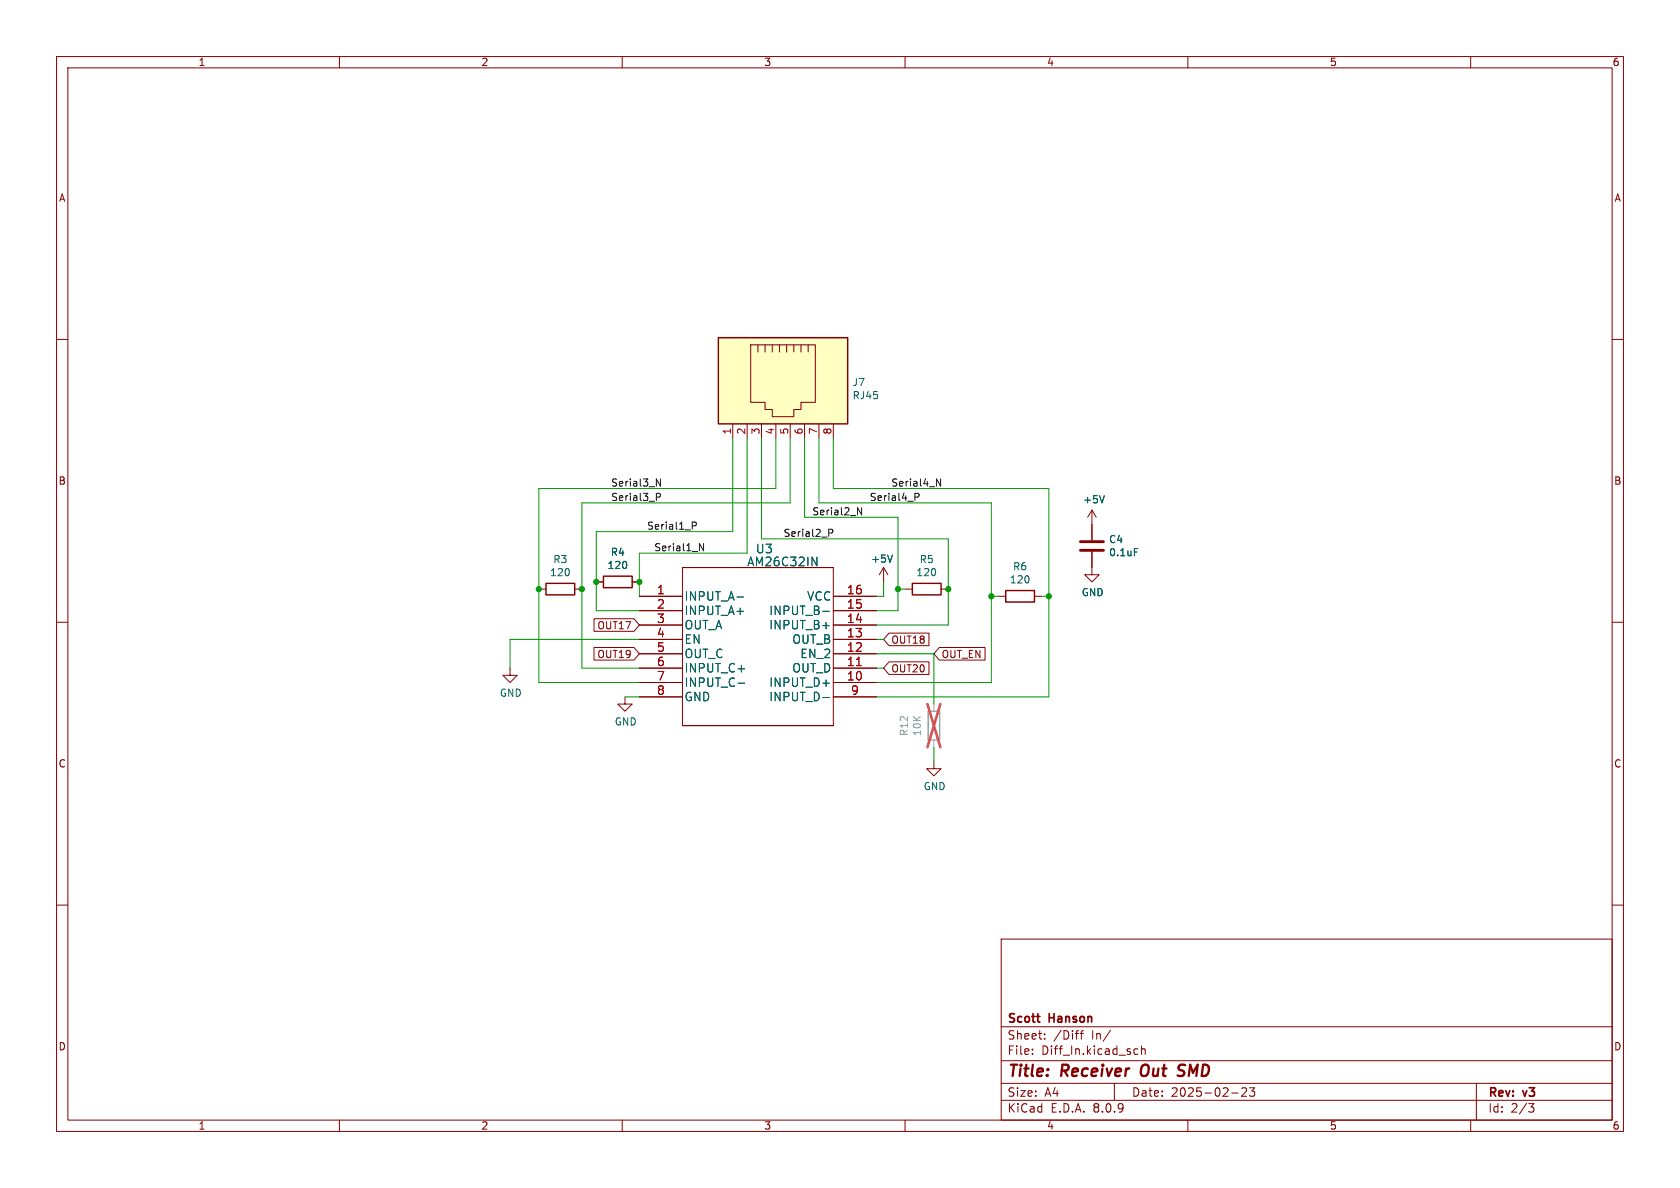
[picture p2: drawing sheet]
(kicad_sch
 (version 20231120)
 (generator "eeschema")
 (generator_version "8.0")
 (paper "A4")
 (title_block
  (title "Receiver Out SMD")
  (date "2025-02-23")
  (rev "v3")
  (company "Scott Hanson"))
 (lib_symbols
  (symbol "AM26C32IN:AM26C32IN"
   (pin_names
    (offset 0.254)) (exclude_from_sim no) (in_bom yes) (on_board yes)
   (property "Reference" "U" (at 20.32 11.43 0) (effects (font (size 1.524 1.524))))
   (property "Value" "AM26C32IN_AM26C32IN" (at 20.32 8.89 0) (effects (font (size 1.524 1.524))))
   (property "Footprint" "N16" (at 20.32 7.366 0) (effects (font (size 1.524 1.524)) (hide yes)))
   (property "Datasheet" "" (at 0 0 0) (effects (font (size 1.524 1.524))))
   (property "Description" "" (at 0 0 0) (effects (font (size 1.27 1.27)) (hide yes)))
   (property "ki_locked" "" (at 0 0 0) (effects (font (size 1.27 1.27))))
   (symbol "AM26C32IN_1_1"
    (polyline (pts (xy 7.62 5.08) (xy 7.62 -22.86)) (stroke (width 0.127) (type default)) (fill (type none)))
    (polyline (pts (xy 34.29 -22.86) (xy 34.29 5.08)) (stroke (width 0.127) (type default)) (fill (type none)))
    (rectangle (start 7.62 5.08) (end 34.29 5.08) (stroke (width 0) (type default)) (fill (type none)))
    (rectangle (start 34.29 -22.86) (end 7.62 -22.86) (stroke (width 0) (type default)) (fill (type none)))
    (pin unspecified line (at 0 0 0) (length 7.62) (name "INPUT_A-" (effects (font (size 1.4986 1.4986)))) (number "1" (effects (font (size 1.4986 1.4986)))))
    (pin unspecified line (at 41.91 -15.24 180) (length 7.62) (name "INPUT_D+" (effects (font (size 1.4986 1.4986)))) (number "10" (effects (font (size 1.4986 1.4986)))))
    (pin unspecified line (at 41.91 -12.7 180) (length 7.62) (name "OUT_D" (effects (font (size 1.4986 1.4986)))) (number "11" (effects (font (size 1.4986 1.4986)))))
    (pin unspecified line (at 41.91 -10.16 180) (length 7.62) (name "EN_2" (effects (font (size 1.4986 1.4986)))) (number "12" (effects (font (size 1.4986 1.4986)))))
    (pin unspecified line (at 41.91 -7.62 180) (length 7.62) (name "OUT_B" (effects (font (size 1.4986 1.4986)))) (number "13" (effects (font (size 1.4986 1.4986)))))
    (pin unspecified line (at 41.91 -5.08 180) (length 7.62) (name "INPUT_B+" (effects (font (size 1.4986 1.4986)))) (number "14" (effects (font (size 1.4986 1.4986)))))
    (pin unspecified line (at 41.91 -2.54 180) (length 7.62) (name "INPUT_B-" (effects (font (size 1.4986 1.4986)))) (number "15" (effects (font (size 1.4986 1.4986)))))
    (pin unspecified line (at 41.91 0 180) (length 7.62) (name "VCC" (effects (font (size 1.4986 1.4986)))) (number "16" (effects (font (size 1.4986 1.4986)))))
    (pin unspecified line (at 0 -2.54 0) (length 7.62) (name "INPUT_A+" (effects (font (size 1.4986 1.4986)))) (number "2" (effects (font (size 1.4986 1.4986)))))
    (pin unspecified line (at 0 -5.08 0) (length 7.62) (name "OUT_A" (effects (font (size 1.4986 1.4986)))) (number "3" (effects (font (size 1.4986 1.4986)))))
    (pin unspecified line (at 0 -7.62 0) (length 7.62) (name "EN" (effects (font (size 1.4986 1.4986)))) (number "4" (effects (font (size 1.4986 1.4986)))))
    (pin unspecified line (at 0 -10.16 0) (length 7.62) (name "OUT_C" (effects (font (size 1.4986 1.4986)))) (number "5" (effects (font (size 1.4986 1.4986)))))
    (pin unspecified line (at 0 -12.7 0) (length 7.62) (name "INPUT_C+" (effects (font (size 1.4986 1.4986)))) (number "6" (effects (font (size 1.4986 1.4986)))))
    (pin unspecified line (at 0 -15.24 0) (length 7.62) (name "INPUT_C-" (effects (font (size 1.4986 1.4986)))) (number "7" (effects (font (size 1.4986 1.4986)))))
    (pin unspecified line (at 0 -17.78 0) (length 7.62) (name "GND" (effects (font (size 1.4986 1.4986)))) (number "8" (effects (font (size 1.4986 1.4986)))))
    (pin unspecified line (at 41.91 -17.78 180) (length 7.62) (name "INPUT_D-" (effects (font (size 1.4986 1.4986)))) (number "9" (effects (font (size 1.4986 1.4986)))))))
  (symbol "Connector:RJ45"
   (pin_names
    (offset 1.016)) (exclude_from_sim no) (in_bom yes) (on_board yes)
   (property "Reference" "J" (at -5.08 13.97 0) (effects (font (size 1.27 1.27)) (justify right)))
   (property "Value" "RJ45" (at 2.54 13.97 0) (effects (font (size 1.27 1.27)) (justify left)))
   (property "Footprint" "" (at 0 0.635 90) (effects (font (size 1.27 1.27)) (hide yes)))
   (property "Datasheet" "~" (at 0 0.635 90) (effects (font (size 1.27 1.27)) (hide yes)))
   (property "Description" "RJ connector, 8P8C (8 positions 8 connected)" (at 0 0 0) (effects (font (size 1.27 1.27)) (hide yes)))
   (symbol "RJ45_0_1"
    (polyline (pts (xy -5.08 4.445) (xy -6.35 4.445)) (stroke (width 0) (type default)) (fill (type none)))
    (polyline (pts (xy -5.08 5.715) (xy -6.35 5.715)) (stroke (width 0) (type default)) (fill (type none)))
    (polyline (pts (xy -6.35 -3.175) (xy -5.08 -3.175) (xy -5.08 -3.175)) (stroke (width 0) (type default)) (fill (type none)))
    (polyline (pts (xy -6.35 -1.905) (xy -5.08 -1.905) (xy -5.08 -1.905)) (stroke (width 0) (type default)) (fill (type none)))
    (polyline (pts (xy -6.35 -0.635) (xy -5.08 -0.635) (xy -5.08 -0.635)) (stroke (width 0) (type default)) (fill (type none)))
    (polyline (pts (xy -6.35 0.635) (xy -5.08 0.635) (xy -5.08 0.635)) (stroke (width 0) (type default)) (fill (type none)))
    (polyline (pts (xy -6.35 1.905) (xy -5.08 1.905) (xy -5.08 1.905)) (stroke (width 0) (type default)) (fill (type none)))
    (polyline (pts (xy -5.08 3.175) (xy -6.35 3.175) (xy -6.35 3.175)) (stroke (width 0) (type default)) (fill (type none)))
    (polyline (pts (xy -6.35 -4.445) (xy -6.35 6.985) (xy 3.81 6.985) (xy 3.81 4.445) (xy 5.08 4.445) (xy 5.08 3.175) (xy 6.35 3.175) (xy 6.35 -0.635) (xy 5.08 -0.635) (xy 5.08 -1.905) (xy 3.81 -1.905) (xy 3.81 -4.445) (xy -6.35 -4.445) (xy -6.35 -4.445)) (stroke (width 0) (type default)) (fill (type none)))
    (rectangle (start 7.62 12.7) (end -7.62 -10.16) (stroke (width 0.254) (type default)) (fill (type background))))
   (symbol "RJ45_1_1"
    (pin passive line (at 10.16 -7.62 180) (length 2.54) (name "~" (effects (font (size 1.27 1.27)))) (number "1" (effects (font (size 1.27 1.27)))))
    (pin passive line (at 10.16 -5.08 180) (length 2.54) (name "~" (effects (font (size 1.27 1.27)))) (number "2" (effects (font (size 1.27 1.27)))))
    (pin passive line (at 10.16 -2.54 180) (length 2.54) (name "~" (effects (font (size 1.27 1.27)))) (number "3" (effects (font (size 1.27 1.27)))))
    (pin passive line (at 10.16 0 180) (length 2.54) (name "~" (effects (font (size 1.27 1.27)))) (number "4" (effects (font (size 1.27 1.27)))))
    (pin passive line (at 10.16 2.54 180) (length 2.54) (name "~" (effects (font (size 1.27 1.27)))) (number "5" (effects (font (size 1.27 1.27)))))
    (pin passive line (at 10.16 5.08 180) (length 2.54) (name "~" (effects (font (size 1.27 1.27)))) (number "6" (effects (font (size 1.27 1.27)))))
    (pin passive line (at 10.16 7.62 180) (length 2.54) (name "~" (effects (font (size 1.27 1.27)))) (number "7" (effects (font (size 1.27 1.27)))))
    (pin passive line (at 10.16 10.16 180) (length 2.54) (name "~" (effects (font (size 1.27 1.27)))) (number "8" (effects (font (size 1.27 1.27)))))))
  (symbol "Device:C"
   (pin_numbers hide)
   (pin_names
    (offset 0.254)) (exclude_from_sim no) (in_bom yes) (on_board yes)
   (property "Reference" "C" (at 0.635 2.54 0) (effects (font (size 1.27 1.27)) (justify left)))
   (property "Value" "C" (at 0.635 -2.54 0) (effects (font (size 1.27 1.27)) (justify left)))
   (property "Footprint" "" (at 0.9652 -3.81 0) (effects (font (size 1.27 1.27)) (hide yes)))
   (property "Datasheet" "~" (at 0 0 0) (effects (font (size 1.27 1.27)) (hide yes)))
   (property "Description" "Unpolarized capacitor" (at 0 0 0) (effects (font (size 1.27 1.27)) (hide yes)))
   (symbol "C_0_1"
    (polyline (pts (xy -2.032 -0.762) (xy 2.032 -0.762)) (stroke (width 0.508) (type default)) (fill (type none)))
    (polyline (pts (xy -2.032 0.762) (xy 2.032 0.762)) (stroke (width 0.508) (type default)) (fill (type none))))
   (symbol "C_1_1"
    (pin passive line (at 0 3.81 270) (length 2.794) (name "~" (effects (font (size 1.27 1.27)))) (number "1" (effects (font (size 1.27 1.27)))))
    (pin passive line (at 0 -3.81 90) (length 2.794) (name "~" (effects (font (size 1.27 1.27)))) (number "2" (effects (font (size 1.27 1.27)))))))
  (symbol "Device:R"
   (pin_numbers hide)
   (pin_names
    (offset 0)) (exclude_from_sim no) (in_bom yes) (on_board yes)
   (property "Reference" "R" (at 2.032 0 90) (effects (font (size 1.27 1.27))))
   (property "Value" "R" (at 0 0 90) (effects (font (size 1.27 1.27))))
   (property "Footprint" "" (at -1.778 0 90) (effects (font (size 1.27 1.27)) (hide yes)))
   (property "Datasheet" "~" (at 0 0 0) (effects (font (size 1.27 1.27)) (hide yes)))
   (property "Description" "Resistor" (at 0 0 0) (effects (font (size 1.27 1.27)) (hide yes)))
   (symbol "R_0_1"
    (rectangle (start -1.016 -2.54) (end 1.016 2.54) (stroke (width 0.254) (type default)) (fill (type none))))
   (symbol "R_1_1"
    (pin passive line (at 0 3.81 270) (length 1.27) (name "~" (effects (font (size 1.27 1.27)))) (number "1" (effects (font (size 1.27 1.27)))))
    (pin passive line (at 0 -3.81 90) (length 1.27) (name "~" (effects (font (size 1.27 1.27)))) (number "2" (effects (font (size 1.27 1.27)))))))
  (symbol "power:+5V"
   (power)
   (pin_names
    (offset 0)) (exclude_from_sim no) (in_bom yes) (on_board yes)
   (property "Reference" "#PWR" (at 0 -3.81 0) (effects (font (size 1.27 1.27)) (hide yes)))
   (property "Value" "+5V" (at 0 3.556 0) (effects (font (size 1.27 1.27))))
   (property "Footprint" "" (at 0 0 0) (effects (font (size 1.27 1.27)) (hide yes)))
   (property "Datasheet" "" (at 0 0 0) (effects (font (size 1.27 1.27)) (hide yes)))
   (property "Description" "Power symbol creates a global label with name \"+5V\"" (at 0 0 0) (effects (font (size 1.27 1.27)) (hide yes)))
   (symbol "+5V_0_1"
    (polyline (pts (xy -0.762 1.27) (xy 0 2.54)) (stroke (width 0) (type default)) (fill (type none)))
    (polyline (pts (xy 0 0) (xy 0 2.54)) (stroke (width 0) (type default)) (fill (type none)))
    (polyline (pts (xy 0 2.54) (xy 0.762 1.27)) (stroke (width 0) (type default)) (fill (type none))))
   (symbol "+5V_1_1"
    (pin power_in line (at 0 0 90) (length 0) hide (name "+5V" (effects (font (size 1.27 1.27)))) (number "1" (effects (font (size 1.27 1.27)))))))
  (symbol "power:GND"
   (power)
   (pin_names
    (offset 0)) (exclude_from_sim no) (in_bom yes) (on_board yes)
   (property "Reference" "#PWR" (at 0 -6.35 0) (effects (font (size 1.27 1.27)) (hide yes)))
   (property "Value" "GND" (at 0 -3.81 0) (effects (font (size 1.27 1.27))))
   (property "Footprint" "" (at 0 0 0) (effects (font (size 1.27 1.27)) (hide yes)))
   (property "Datasheet" "" (at 0 0 0) (effects (font (size 1.27 1.27)) (hide yes)))
   (property "Description" "Power symbol creates a global label with name \"GND\" , ground" (at 0 0 0) (effects (font (size 1.27 1.27)) (hide yes)))
   (symbol "GND_0_1"
    (polyline (pts (xy 0 0) (xy 0 -1.27) (xy 1.27 -1.27) (xy 0 -2.54) (xy -1.27 -1.27) (xy 0 -1.27)) (stroke (width 0) (type default)) (fill (type none))))
   (symbol "GND_1_1"
    (pin power_in line (at 0 0 270) (length 0) hide (name "GND" (effects (font (size 1.27 1.27)))) (number "1" (effects (font (size 1.27 1.27))))))))
 (junction
  (at 95.25 104.14)
  (diameter 0)
  (color 0 0 0 0))
 (junction
  (at 167.64 104.14)
  (diameter 0)
  (color 0 0 0 0))
 (junction
  (at 185.42 105.41)
  (diameter 0)
  (color 0 0 0 0))
 (junction
  (at 105.41 102.87)
  (diameter 0)
  (color 0 0 0 0))
 (junction
  (at 102.87 104.14)
  (diameter 0)
  (color 0 0 0 0))
 (junction
  (at 158.75 104.14)
  (diameter 0)
  (color 0 0 0 0))
 (junction
  (at 175.26 105.41)
  (diameter 0)
  (color 0 0 0 0))
 (junction
  (at 113.03 102.87)
  (diameter 0)
  (color 0 0 0 0))
 (wire
  (pts (xy 90.17 113.03) (xy 90.17 118.11))
  (stroke (width 0) (type default)))
 (wire
  (pts (xy 137.16 77.47) (xy 137.16 86.36))
  (stroke (width 0) (type default)))
 (wire
  (pts (xy 154.94 120.65) (xy 175.26 120.65))
  (stroke (width 0) (type default)))
 (wire
  (pts (xy 113.03 102.87) (xy 113.03 105.41))
  (stroke (width 0) (type default)))
 (wire
  (pts (xy 139.7 77.47) (xy 139.7 88.9))
  (stroke (width 0) (type default)))
 (wire
  (pts (xy 134.62 95.25) (xy 167.64 95.25))
  (stroke (width 0) (type default)))
 (wire
  (pts (xy 156.21 102.87) (xy 156.21 105.41))
  (stroke (width 0) (type default)))
 (wire
  (pts (xy 165.1 115.57) (xy 165.1 124.46))
  (stroke (width 0) (type default)))
 (wire
  (pts (xy 144.78 77.47) (xy 144.78 88.9))
  (stroke (width 0) (type default)))
 (wire
  (pts (xy 132.08 97.79) (xy 113.03 97.79))
  (stroke (width 0) (type default)))
 (wire
  (pts (xy 132.08 77.47) (xy 132.08 97.79))
  (stroke (width 0) (type default)))
 (wire
  (pts (xy 142.24 77.47) (xy 142.24 91.44))
  (stroke (width 0) (type default)))
 (wire
  (pts (xy 129.54 77.47) (xy 129.54 93.98))
  (stroke (width 0) (type default)))
 (wire
  (pts (xy 167.64 95.25) (xy 167.64 104.14))
  (stroke (width 0) (type default)))
 (wire
  (pts (xy 105.41 107.95) (xy 113.03 107.95))
  (stroke (width 0) (type default)))
 (wire
  (pts (xy 102.87 118.11) (xy 102.87 104.14))
  (stroke (width 0) (type default)))
 (wire
  (pts (xy 165.1 132.08) (xy 165.1 134.62))
  (stroke (width 0) (type default)))
 (wire
  (pts (xy 154.94 118.11) (xy 156.21 118.11))
  (stroke (width 0) (type default)))
 (wire
  (pts (xy 95.25 104.14) (xy 95.25 86.36))
  (stroke (width 0) (type default)))
 (wire
  (pts (xy 176.53 105.41) (xy 175.26 105.41))
  (stroke (width 0) (type default)))
 (wire
  (pts (xy 95.25 86.36) (xy 137.16 86.36))
  (stroke (width 0) (type default)))
 (wire
  (pts (xy 110.49 123.19) (xy 113.03 123.19))
  (stroke (width 0) (type default)))
 (wire
  (pts (xy 184.15 105.41) (xy 185.42 105.41))
  (stroke (width 0) (type default)))
 (wire
  (pts (xy 158.75 104.14) (xy 160.02 104.14))
  (stroke (width 0) (type default)))
 (wire
  (pts (xy 134.62 77.47) (xy 134.62 95.25))
  (stroke (width 0) (type default)))
 (wire
  (pts (xy 154.94 113.03) (xy 156.21 113.03))
  (stroke (width 0) (type default)))
 (wire
  (pts (xy 154.94 110.49) (xy 167.64 110.49))
  (stroke (width 0) (type default)))
 (wire
  (pts (xy 147.32 86.36) (xy 185.42 86.36))
  (stroke (width 0) (type default)))
 (wire
  (pts (xy 147.32 86.36) (xy 147.32 77.47))
  (stroke (width 0) (type default)))
 (wire
  (pts (xy 185.42 105.41) (xy 185.42 86.36))
  (stroke (width 0) (type default)))
 (wire
  (pts (xy 175.26 105.41) (xy 175.26 120.65))
  (stroke (width 0) (type default)))
 (wire
  (pts (xy 113.03 120.65) (xy 95.25 120.65))
  (stroke (width 0) (type default)))
 (wire
  (pts (xy 90.17 113.03) (xy 113.03 113.03))
  (stroke (width 0) (type default)))
 (wire
  (pts (xy 154.94 107.95) (xy 158.75 107.95))
  (stroke (width 0) (type default)))
 (wire
  (pts (xy 129.54 93.98) (xy 105.41 93.98))
  (stroke (width 0) (type default)))
 (wire
  (pts (xy 185.42 123.19) (xy 185.42 105.41))
  (stroke (width 0) (type default)))
 (wire
  (pts (xy 144.78 88.9) (xy 175.26 88.9))
  (stroke (width 0) (type default)))
 (wire
  (pts (xy 167.64 104.14) (xy 167.64 110.49))
  (stroke (width 0) (type default)))
 (wire
  (pts (xy 154.94 115.57) (xy 165.1 115.57))
  (stroke (width 0) (type default)))
 (wire
  (pts (xy 95.25 120.65) (xy 95.25 104.14))
  (stroke (width 0) (type default)))
 (wire
  (pts (xy 113.03 97.79) (xy 113.03 102.87))
  (stroke (width 0) (type default)))
 (wire
  (pts (xy 105.41 93.98) (xy 105.41 102.87))
  (stroke (width 0) (type default)))
 (wire
  (pts (xy 102.87 104.14) (xy 102.87 88.9))
  (stroke (width 0) (type default)))
 (wire
  (pts (xy 113.03 118.11) (xy 102.87 118.11))
  (stroke (width 0) (type default)))
 (wire
  (pts (xy 158.75 91.44) (xy 158.75 104.14))
  (stroke (width 0) (type default)))
 (wire
  (pts (xy 158.75 107.95) (xy 158.75 104.14))
  (stroke (width 0) (type default)))
 (wire
  (pts (xy 102.87 88.9) (xy 139.7 88.9))
  (stroke (width 0) (type default)))
 (wire
  (pts (xy 142.24 91.44) (xy 158.75 91.44))
  (stroke (width 0) (type default)))
 (wire
  (pts (xy 175.26 88.9) (xy 175.26 105.41))
  (stroke (width 0) (type default)))
 (wire
  (pts (xy 154.94 123.19) (xy 185.42 123.19))
  (stroke (width 0) (type default)))
 (wire
  (pts (xy 156.21 105.41) (xy 154.94 105.41))
  (stroke (width 0) (type default)))
 (wire
  (pts (xy 105.41 102.87) (xy 105.41 107.95))
  (stroke (width 0) (type default)))
 (label "Serial2_N"
  (at 143.51 91.44 0)
  (effects (font (size 1.27 1.27)) (justify left bottom)))
 (label "Serial1_P"
  (at 114.3 93.98 0)
  (effects (font (size 1.27 1.27)) (justify left bottom)))
 (label "Serial1_N"
  (at 115.57 97.79 0)
  (effects (font (size 1.27 1.27)) (justify left bottom)))
 (label "Serial3_N"
  (at 107.95 86.36 0)
  (effects (font (size 1.27 1.27)) (justify left bottom)))
 (label "Serial4_P"
  (at 153.67 88.9 0)
  (effects (font (size 1.27 1.27)) (justify left bottom)))
 (label "Serial2_P"
  (at 138.43 95.25 0)
  (effects (font (size 1.27 1.27)) (justify left bottom)))
 (label "Serial3_P"
  (at 107.95 88.9 0)
  (effects (font (size 1.27 1.27)) (justify left bottom)))
 (label "Serial4_N"
  (at 157.48 86.36 0)
  (effects (font (size 1.27 1.27)) (justify left bottom)))
 (global_label "OUT17"
  (shape input)
  (at 113.03 110.49 180)
  (fields_autoplaced yes)
  (effects (font (size 1.27 1.27)) (justify right))
  (property "Intersheetrefs" "${INTERSHEET_REFS}" (at 104.7308 110.49 0) (effects (font (size 1.27 1.27)) (justify right) (hide yes))))
 (global_label "OUT20"
  (shape input)
  (at 156.21 118.11 0)
  (fields_autoplaced yes)
  (effects (font (size 1.27 1.27)) (justify left))
  (property "Intersheetrefs" "${INTERSHEET_REFS}" (at 164.5092 118.11 0) (effects (font (size 1.27 1.27)) (justify left) (hide yes))))
 (global_label "OUT19"
  (shape input)
  (at 113.03 115.57 180)
  (fields_autoplaced yes)
  (effects (font (size 1.27 1.27)) (justify right))
  (property "Intersheetrefs" "${INTERSHEET_REFS}" (at 104.7308 115.57 0) (effects (font (size 1.27 1.27)) (justify right) (hide yes))))
 (global_label "OUT_EN"
  (shape input)
  (at 165.1 115.57 0)
  (fields_autoplaced yes)
  (effects (font (size 1.27 1.27)) (justify left))
  (property "Intersheetrefs" "${INTERSHEET_REFS}" (at 174.5067 115.57 0) (effects (font (size 1.27 1.27)) (justify left) (hide yes))))
 (global_label "OUT18"
  (shape input)
  (at 156.21 113.03 0)
  (fields_autoplaced yes)
  (effects (font (size 1.27 1.27)) (justify left))
  (property "Intersheetrefs" "${INTERSHEET_REFS}" (at 164.5092 113.03 0) (effects (font (size 1.27 1.27)) (justify left) (hide yes))))
 (symbol
  (lib_id "AM26C32IN:AM26C32IN")
  (at 113.03 105.41 0)
  (unit 1)
  (exclude_from_sim no)
  (in_bom yes)
  (on_board yes)
  (dnp no)
  (property "Reference" "U3" (at 135.128 97.028 0) (effects (font (size 1.524 1.524))))
  (property "Value" "AM26C32IN" (at 138.43 99.314 0) (effects (font (size 1.524 1.524))))
  (property "Footprint" "Package_SO:SOIC-16_3.9x9.9mm_P1.27mm" (at 151.13 99.314 0) (effects (font (size 1.524 1.524)) (hide yes)))
  (property "Datasheet" "" (at 113.03 105.41 0) (effects (font (size 1.524 1.524))))
  (property "Description" "" (at 113.03 105.41 0) (effects (font (size 1.27 1.27)) (hide yes)))
  (property "Digi-Key_PN" "296-37322-1-ND" (at 113.03 105.41 0) (effects (font (size 1.27 1.27)) (hide yes)))
  (property "MPN" "AM26C32INSR" (at 113.03 105.41 0) (effects (font (size 1.27 1.27)) (hide yes)))
  (property "LCSC_PN" "C6180" (at 113.03 105.41 0) (effects (font (size 1.27 1.27)) (hide yes)))
  (pin "1")
  (pin "10")
  (pin "11")
  (pin "12")
  (pin "13")
  (pin "14")
  (pin "15")
  (pin "16")
  (pin "2")
  (pin "3")
  (pin "4")
  (pin "5")
  (pin "6")
  (pin "7")
  (pin "8")
  (pin "9"))
 (symbol
  (lib_id "Connector:RJ45")
  (at 137.16 67.31 270)
  (unit 1)
  (exclude_from_sim no)
  (in_bom yes)
  (on_board yes)
  (dnp no)
  (property "Reference" "J7" (at 150.622 67.5894 90) (effects (font (size 1.27 1.27)) (justify left)))
  (property "Value" "RJ45" (at 150.622 69.9008 90) (effects (font (size 1.27 1.27)) (justify left)))
  (property "Footprint" "Scotts:RJ45_Amphenol_54602-x08_Horizontal" (at 137.795 67.31 90) (effects (font (size 1.27 1.27)) (hide yes)))
  (property "Datasheet" "~" (at 137.795 67.31 90) (effects (font (size 1.27 1.27)) (hide yes)))
  (property "Description" "" (at 137.16 67.31 0) (effects (font (size 1.27 1.27)) (hide yes)))
  (property "Digi-Key_PN" "AE10392-ND" (at 137.16 67.31 0) (effects (font (size 1.27 1.27)) (hide yes)))
  (property "MPN" "A-2014-2-4-R" (at 137.16 67.31 0) (effects (font (size 1.27 1.27)) (hide yes)))
  (property "LCSC_PN" "C2938579" (at 137.16 67.31 0) (effects (font (size 1.27 1.27)) (hide yes)))
  (property "Field7" "" (at 137.16 67.31 90) (effects (font (size 1.27 1.27)) (hide yes)))
  (pin "1")
  (pin "2")
  (pin "3")
  (pin "4")
  (pin "5")
  (pin "6")
  (pin "7")
  (pin "8"))
 (symbol
  (lib_id "power:+5V")
  (at 156.21 102.87 0)
  (unit 1)
  (exclude_from_sim no)
  (in_bom yes)
  (on_board yes)
  (dnp no)
  (property "Reference" "#PWR017" (at 156.21 106.68 0) (effects (font (size 1.27 1.27)) (hide yes)))
  (property "Value" "+5V" (at 155.956 98.806 0) (effects (font (size 1.27 1.27))))
  (property "Footprint" "" (at 156.21 102.87 0) (effects (font (size 1.27 1.27)) (hide yes)))
  (property "Datasheet" "" (at 156.21 102.87 0) (effects (font (size 1.27 1.27)) (hide yes)))
  (property "Description" "" (at 156.21 102.87 0) (effects (font (size 1.27 1.27)) (hide yes)))
  (pin "1"))
 (symbol
  (lib_id "power:GND")
  (at 90.17 118.11 0)
  (unit 1)
  (exclude_from_sim no)
  (in_bom yes)
  (on_board yes)
  (dnp no)
  (property "Reference" "#PWR018" (at 90.17 124.46 0) (effects (font (size 1.27 1.27)) (hide yes)))
  (property "Value" "GND" (at 90.297 122.5042 0) (effects (font (size 1.27 1.27))))
  (property "Footprint" "" (at 90.17 118.11 0) (effects (font (size 1.27 1.27)) (hide yes)))
  (property "Datasheet" "" (at 90.17 118.11 0) (effects (font (size 1.27 1.27)) (hide yes)))
  (property "Description" "" (at 90.17 118.11 0) (effects (font (size 1.27 1.27)) (hide yes)))
  (pin "1"))
 (symbol
  (lib_id "power:GND")
  (at 110.49 123.19 0)
  (unit 1)
  (exclude_from_sim no)
  (in_bom yes)
  (on_board yes)
  (dnp no)
  (property "Reference" "#PWR016" (at 110.49 129.54 0) (effects (font (size 1.27 1.27)) (hide yes)))
  (property "Value" "GND" (at 110.617 127.5842 0) (effects (font (size 1.27 1.27))))
  (property "Footprint" "" (at 110.49 123.19 0) (effects (font (size 1.27 1.27)) (hide yes)))
  (property "Datasheet" "" (at 110.49 123.19 0) (effects (font (size 1.27 1.27)) (hide yes)))
  (property "Description" "" (at 110.49 123.19 0) (effects (font (size 1.27 1.27)) (hide yes)))
  (pin "1"))
 (symbol
  (lib_id "Device:C")
  (at 193.04 96.52 0)
  (unit 1)
  (exclude_from_sim no)
  (in_bom yes)
  (on_board yes)
  (dnp no)
  (property "Reference" "C4" (at 195.961 95.3516 0) (effects (font (size 1.27 1.27)) (justify left)))
  (property "Value" "0.1uF" (at 195.961 97.663 0) (effects (font (size 1.27 1.27)) (justify left)))
  (property "Footprint" "Capacitor_SMD:C_0402_1005Metric" (at 194.0052 100.33 0) (effects (font (size 1.27 1.27)) (hide yes)))
  (property "Datasheet" "~" (at 193.04 96.52 0) (effects (font (size 1.27 1.27)) (hide yes)))
  (property "Description" "" (at 193.04 96.52 0) (effects (font (size 1.27 1.27)) (hide yes)))
  (property "Digi-Key_PN" "1292-1630-1-ND" (at 193.04 96.52 0) (effects (font (size 1.27 1.27)) (hide yes)))
  (property "MPN" "0402B104K160CT" (at 193.04 96.52 0) (effects (font (size 1.27 1.27)) (hide yes)))
  (property "LCSC_PN" "C1525" (at 193.04 96.52 0) (effects (font (size 1.27 1.27)) (hide yes)))
  (pin "1")
  (pin "2"))
 (symbol
  (lib_id "power:GND")
  (at 193.04 100.33 0)
  (unit 1)
  (exclude_from_sim no)
  (in_bom yes)
  (on_board yes)
  (dnp no)
  (property "Reference" "#PWR024" (at 193.04 106.68 0) (effects (font (size 1.27 1.27)) (hide yes)))
  (property "Value" "GND" (at 193.167 104.7242 0) (effects (font (size 1.27 1.27))))
  (property "Footprint" "" (at 193.04 100.33 0) (effects (font (size 1.27 1.27)) (hide yes)))
  (property "Datasheet" "" (at 193.04 100.33 0) (effects (font (size 1.27 1.27)) (hide yes)))
  (property "Description" "" (at 193.04 100.33 0) (effects (font (size 1.27 1.27)) (hide yes)))
  (pin "1"))
 (symbol
  (lib_id "power:+5V")
  (at 193.04 92.71 0)
  (unit 1)
  (exclude_from_sim no)
  (in_bom yes)
  (on_board yes)
  (dnp no)
  (property "Reference" "#PWR023" (at 193.04 96.52 0) (effects (font (size 1.27 1.27)) (hide yes)))
  (property "Value" "+5V" (at 193.421 88.3158 0) (effects (font (size 1.27 1.27))))
  (property "Footprint" "" (at 193.04 92.71 0) (effects (font (size 1.27 1.27)) (hide yes)))
  (property "Datasheet" "" (at 193.04 92.71 0) (effects (font (size 1.27 1.27)) (hide yes)))
  (property "Description" "" (at 193.04 92.71 0) (effects (font (size 1.27 1.27)) (hide yes)))
  (pin "1"))
 (symbol
  (lib_id "Device:R")
  (at 99.06 104.14 270)
  (unit 1)
  (exclude_from_sim no)
  (in_bom yes)
  (on_board yes)
  (dnp no)
  (property "Reference" "R3" (at 99.06 98.8822 90) (effects (font (size 1.27 1.27))))
  (property "Value" "120" (at 99.06 101.1936 90) (effects (font (size 1.27 1.27))))
  (property "Footprint" "Resistor_SMD:R_0603_1608Metric" (at 99.06 102.362 90) (effects (font (size 1.27 1.27)) (hide yes)))
  (property "Datasheet" "~" (at 99.06 104.14 0) (effects (font (size 1.27 1.27)) (hide yes)))
  (property "Description" "" (at 99.06 104.14 0) (effects (font (size 1.27 1.27)) (hide yes)))
  (property "LCSC_PN" "C22787" (at 99.06 104.14 0) (effects (font (size 1.27 1.27)) (hide yes)))
  (property "Digi-Key_PN" "A129677CT-ND" (at 99.06 104.14 0) (effects (font (size 1.27 1.27)) (hide yes)))
  (property "MPN" "CRGCQ0603F120R" (at 99.06 104.14 0) (effects (font (size 1.27 1.27)) (hide yes)))
  (pin "1")
  (pin "2"))
 (symbol
  (lib_id "Device:R")
  (at 109.22 102.87 270)
  (unit 1)
  (exclude_from_sim no)
  (in_bom yes)
  (on_board yes)
  (dnp no)
  (property "Reference" "R4" (at 109.22 97.6122 90) (effects (font (size 1.27 1.27))))
  (property "Value" "120" (at 109.22 99.9236 90) (effects (font (size 1.27 1.27))))
  (property "Footprint" "Resistor_SMD:R_0603_1608Metric" (at 109.22 101.092 90) (effects (font (size 1.27 1.27)) (hide yes)))
  (property "Datasheet" "~" (at 109.22 102.87 0) (effects (font (size 1.27 1.27)) (hide yes)))
  (property "Description" "" (at 109.22 102.87 0) (effects (font (size 1.27 1.27)) (hide yes)))
  (property "LCSC_PN" "C22787" (at 109.22 102.87 0) (effects (font (size 1.27 1.27)) (hide yes)))
  (property "Digi-Key_PN" "A129677CT-ND" (at 109.22 102.87 0) (effects (font (size 1.27 1.27)) (hide yes)))
  (property "MPN" "CRGCQ0603F120R" (at 109.22 102.87 0) (effects (font (size 1.27 1.27)) (hide yes)))
  (pin "1")
  (pin "2"))
 (symbol
  (lib_id "Device:R")
  (at 163.83 104.14 270)
  (unit 1)
  (exclude_from_sim no)
  (in_bom yes)
  (on_board yes)
  (dnp no)
  (property "Reference" "R5" (at 163.83 98.8822 90) (effects (font (size 1.27 1.27))))
  (property "Value" "120" (at 163.83 101.1936 90) (effects (font (size 1.27 1.27))))
  (property "Footprint" "Resistor_SMD:R_0603_1608Metric" (at 163.83 102.362 90) (effects (font (size 1.27 1.27)) (hide yes)))
  (property "Datasheet" "~" (at 163.83 104.14 0) (effects (font (size 1.27 1.27)) (hide yes)))
  (property "Description" "" (at 163.83 104.14 0) (effects (font (size 1.27 1.27)) (hide yes)))
  (property "LCSC_PN" "C22787" (at 163.83 104.14 0) (effects (font (size 1.27 1.27)) (hide yes)))
  (property "Digi-Key_PN" "A129677CT-ND" (at 163.83 104.14 0) (effects (font (size 1.27 1.27)) (hide yes)))
  (property "MPN" "CRGCQ0603F120R" (at 163.83 104.14 0) (effects (font (size 1.27 1.27)) (hide yes)))
  (pin "1")
  (pin "2"))
 (symbol
  (lib_id "Device:R")
  (at 180.34 105.41 270)
  (unit 1)
  (exclude_from_sim no)
  (in_bom yes)
  (on_board yes)
  (dnp no)
  (property "Reference" "R6" (at 180.34 100.1522 90) (effects (font (size 1.27 1.27))))
  (property "Value" "120" (at 180.34 102.4636 90) (effects (font (size 1.27 1.27))))
  (property "Footprint" "Resistor_SMD:R_0603_1608Metric" (at 180.34 103.632 90) (effects (font (size 1.27 1.27)) (hide yes)))
  (property "Datasheet" "~" (at 180.34 105.41 0) (effects (font (size 1.27 1.27)) (hide yes)))
  (property "Description" "" (at 180.34 105.41 0) (effects (font (size 1.27 1.27)) (hide yes)))
  (property "LCSC_PN" "C22787" (at 180.34 105.41 0) (effects (font (size 1.27 1.27)) (hide yes)))
  (property "Digi-Key_PN" "A129677CT-ND" (at 180.34 105.41 0) (effects (font (size 1.27 1.27)) (hide yes)))
  (property "MPN" "CRGCQ0603F120R" (at 180.34 105.41 0) (effects (font (size 1.27 1.27)) (hide yes)))
  (pin "1")
  (pin "2"))
 (symbol
  (lib_id "Device:R")
  (at 165.1 128.27 0)
  (unit 1)
  (exclude_from_sim no)
  (in_bom no)
  (on_board yes)
  (dnp yes)
  (property "Reference" "R12" (at 159.8422 128.27 90) (effects (font (size 1.27 1.27))))
  (property "Value" "10K" (at 162.1536 128.27 90) (effects (font (size 1.27 1.27))))
  (property "Footprint" "Resistor_SMD:R_0603_1608Metric" (at 163.322 128.27 90) (effects (font (size 1.27 1.27)) (hide yes)))
  (property "Datasheet" "~" (at 165.1 128.27 0) (effects (font (size 1.27 1.27)) (hide yes)))
  (property "Description" "" (at 165.1 128.27 0) (effects (font (size 1.27 1.27)) (hide yes)))
  (property "LCSC_PN" "C25804" (at 165.1 128.27 0) (effects (font (size 1.27 1.27)) (hide yes)))
  (property "Digi-Key_PN" "311-10.0KHRCT-ND" (at 165.1 128.27 0) (effects (font (size 1.27 1.27)) (hide yes)))
  (property "MPN" "RC0603FR-0710KL" (at 165.1 128.27 0) (effects (font (size 1.27 1.27)) (hide yes)))
  (property "LCSC" "C25804" (at 165.1 128.27 0) (effects (font (size 1.27 1.27)) (hide yes)))
  (pin "1")
  (pin "2"))
 (symbol
  (lib_id "power:GND")
  (at 165.1 134.62 0)
  (unit 1)
  (exclude_from_sim no)
  (in_bom yes)
  (on_board yes)
  (dnp no)
  (property "Reference" "#PWR027" (at 165.1 140.97 0) (effects (font (size 1.27 1.27)) (hide yes)))
  (property "Value" "GND" (at 165.227 139.0142 0) (effects (font (size 1.27 1.27))))
  (property "Footprint" "" (at 165.1 134.62 0) (effects (font (size 1.27 1.27)) (hide yes)))
  (property "Datasheet" "" (at 165.1 134.62 0) (effects (font (size 1.27 1.27)) (hide yes)))
  (property "Description" "" (at 165.1 134.62 0) (effects (font (size 1.27 1.27)) (hide yes)))
  (pin "1")))
